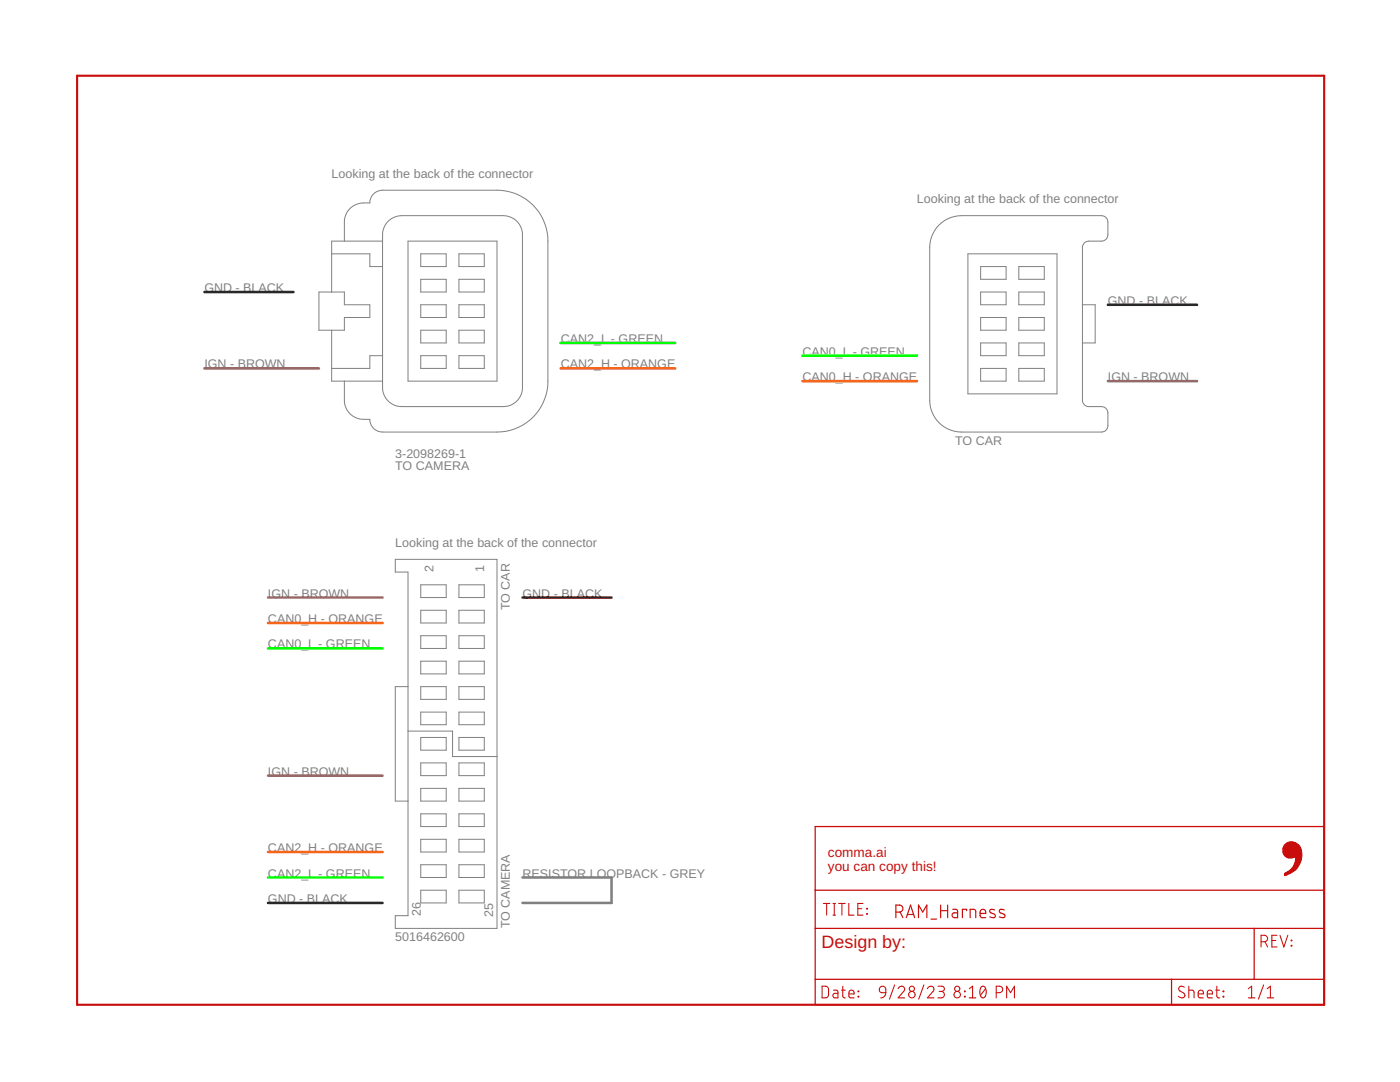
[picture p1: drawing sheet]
<svg xmlns="http://www.w3.org/2000/svg" width="279mm" height="216mm" viewBox="0 0 279 216" stroke-linecap="round" stroke-linejoin="round" font-family="sans-serif">
<g fill="none" stroke="#808080" stroke-width=".2">
<path d="M63.6 58.3h5.1v2.5h5.1v2.6h-5.1v2.5h-5.1zM66.2 50.7h7.6v2.5h2.5M68.7 48.1v-3.8a3.8 3.8 0 0 1 3.8-3.8h1.3a2.54 2.54 0 0 1 2.5-2.5h22.9a10.2 10.2 0 0 1 10.1 10.1v28a10.2 10.2 0 0 1-10.1 10.1h-22.9a2.51 2.51 0 0 1-2.5-2.5 4.2 4.2 0 0 1-4.7-2.3l-.4-1v-4.3M76.3 48.1h-10.1v10.2M77.3 44.3a3.9 3.9 0 0 1 2.9-1.3h20.3a3.8 3.8 0 0 1 3.8 3.8v30.5a3.8 3.8 0 0 1-3.8 3.8h-20.3a3.8 3.8 0 0 1-3.9-3.8v-30.5a3.8 3.8 0 0 1 1-2.5zM81.4 48.1h17.8v28h-17.8zM84 50.7h5v2.5h-5zM84 55.7h5v2.6h-5zM91.6 50.7h5v2.5h-5zM91.6 55.7h5v2.6h-5zM187.4 44.9a6.4 6.4 0 0 1 4.5-1.9h27.9l.6 .2 .4 .3 .3 .8v2.5l-.3 .8-.7 .5h-2.8l-.6 .1-.5 .6-.2 .6v30.7l.5 .8 .5 .2h2.8l.6 .2 .4 .3 .3 .8v2.5l-.3 .8-.4 .4-.6 .1h-27.9a6.4 6.4 0 0 1-6.4-6.3v-30.5a6.4 6.4 0 0 1 1.9-4.5zM193.2 50.7h17.7v27.9h-17.7z"/>
<path d="M195.7 53.2h5.1v2.5h-5.1zM195.7 58.3h5.1v2.5h-5.1zM203.3 53.2h5.1v2.5h-5.1zM203.3 58.3h5.1v2.5h-5.1zM66.2 65.9v10.2h10.1M76.3 71h-2.5v2.5h-7.6M84 60.8h5v2.6h-5zM84 65.9h5v2.5h-5zM84 71h5v2.5h-5zM91.6 60.8h5v2.6h-5zM91.6 65.9h5v2.5h-5zM91.6 71h5v2.5h-5z"/>
<path d="M195.7 63.4h5.1v2.5h-5.1zM195.7 68.4h5.1v2.6h-5.1zM195.7 73.5h5.1v2.6h-5.1zM203.3 63.4h5.1v2.5h-5.1zM203.3 68.4h5.1v2.6h-5.1zM203.3 73.5h5.1v2.6h-5.1zM216 60.8h2.6v7.6h-2.6M78.9 111.6h20.3v73.7h-20.3v-2.6h2.5v-68.5h-2.5zM84 116.7h5v2.5h-5zM91.6 116.7h5v2.5h-5zM81.4 137h-2.5v22.9h2.5M84 121.8h5v2.5h-5z"/>
<path d="M84 126.9h5v2.5h-5zM84 131.9h5v2.6h-5zM84 137h5v2.6h-5zM91.6 121.8h5v2.5h-5zM91.6 126.9h5v2.5h-5zM91.6 131.9h5v2.6h-5zM91.6 137h5v2.6h-5zM81.4 145.9h8.9v5.1h8.9M84 142.1h5v2.5h-5zM84 147.2h5v2.5h-5zM84 152.2h5v2.6h-5zM84 157.3h5v2.6h-5z"/>
<path d="M91.6 142.1h5v2.5h-5zM91.6 147.2h5v2.5h-5zM91.6 152.2h5v2.6h-5zM91.6 157.3h5v2.6h-5zM84 162.4h5v2.5h-5zM84 167.5h5v2.5h-5zM84 172.6h5v2.5h-5zM84 177.6h5v2.6h-5zM91.6 162.4h5v2.5h-5zM91.6 167.5h5v2.5h-5zM91.6 172.6h5v2.5h-5zM91.6 177.6h5v2.6h-5z"/>
</g>
<path d="M104.3 175.1h17.7v5.1h-17.7" fill="none" stroke="#808080" stroke-width=".51"/>
<path d="M15.4 15.1h248.9v185.4h-248.9z" fill="none" stroke="#c90d0c" stroke-width=".42"/>
<path d="M162.7 164.9h101.6v35.6h-101.6zM162.7 177.6h101.6M162.7 185.3h101.6M162.7 195.4h101.6M233.8 195.4v5.1M250.3 185.3v10.1" fill="none" stroke="#c90d0c" stroke-width=".25"/>
<g fill="none" stroke="#c90d0c" stroke-width=".21">
<path d="M164.1 196.8h.8l.4 .4v1.5l-.4 .4h-.8zM164.3 180.3h1.3M165 180.3v2.3M166.2 180.3h.6M166.2 182.6h.6M166.3 197.6h.7l.2 .2v1.3h-.5a.46 .46 0 0 1-.5-.4 .46 .46 0 0 1 .5-.5h.5M166.5 180.3v2.3M167.4 180.3h1.3M167.9 197.6h.8M168 180.3v2.3M168.2 196.8v2.1l.5 .2M169.4 180.3v2.3h1"/>
<path d="M169.4 198.3h1.1a.54 .54 0 0 0-.4-.7 .54 .54 0 0 0-.7 .5l.1 .9 1 .1M171.2 181.3h.8M171.3 197.8l.1 .1zM171.3 198.8l.1 .1zM172.2 180.3h-1v2.3h1M173 181.3l.1 .1zM173 182.3l.1 .1zM175.6 197a.64 .64 0 0 1 .7-.2 .64 .64 0 0 1 .5 .6v.7h-.8a.62 .62 0 0 1-.4-1.1zM176.8 198.1l-.3 .7-.8 .3M178.5 196.5l-1 2.9M179.2 197.3a.64 .64 0 0 1 1-.5 .64 .64 0 0 1 .1 1l-1.1 1.3h1.4M184.4 196.5l-1.1 2.9"/>
<path d="M185.1 197.3a.65 .65 0 0 1 .9-.5 .65 .65 0 0 1 .2 1l-1.1 1.3h1.3M187.2 196.8h.8a.52 .52 0 0 1 .5 .5 .52 .52 0 0 1-.5 .5h-.6M187.8 197.8a.65 .65 0 0 1 .7 .7 .65 .65 0 0 1-.7 .6h-.6M192.5 198.8l.1 .1zM192.5 197.8l.1 .1zM193.4 199.1h1.3M193.4 197.3l.7-.5v2.3M195.8 197a.55 .55 0 0 1 .6-.2 .55 .55 0 0 1 .3 .6 1.32 1.32 0 0 1-.5 1.7 1.44 1.44 0 0 1-.4-2.1zM196.7 197.3l-1 1.3M198.8 198.1h.7a.65 .65 0 0 0 .6-.7 .65 .65 0 0 0-.6-.6h-.7v2.3M200.9 199.1v-2.3l.8 1.3 .8-1.3v2.3M236.3 197a.58 .58 0 0 0-.8-.1 .58 .58 0 0 0 0 .9l.7 .3a.58 .58 0 0 1 .1 .9 .58 .58 0 0 1-.9 0l-.2-.2"/>
<path d="M237.3 197.6l.9 .1 .1 .3v1.1M237.3 196.8v2.3M239.1 198.3h1.1a.54 .54 0 0 0-.4-.7 .54 .54 0 0 0-.7 .5l.1 .9 1 .1M240.9 198.3h1.1a.54 .54 0 0 0-.4-.7 .54 .54 0 0 0-.7 .5l.1 .9 1 .1M242.6 197.6h.8M242.8 196.8v1.9l.3 .4h.3M244.1 198.8l.1 .1zM244.1 197.8l.1 .1zM249.1 199.1h1.3M249.1 197.3l.7-.5v2.3M251.7 187.9h.6a.65 .65 0 0 0 .7-.6 .65 .65 0 0 0-.7-.7h-.6v2.4M252.2 196.5l-1.1 2.9"/>
<path d="M252.5 187.9l.5 1.1M252.9 199.1h1.3M252.9 197.3l.6-.5v2.3M253.8 187.7h.8M254.9 186.6h-1.1v2.4h1.1M255.4 186.6l.8 2.4 .8-2.4M257.7 187.6l.1 .1zM257.7 188.6l.1 .2z"/>
<circle cx="182" cy="197.3" r=".52"/>
<circle cx="182" cy="198.5" r=".65"/>
<circle cx="191" cy="198.5" r=".65"/>
<circle cx="191" cy="197.3" r=".52"/>
</g>
<g fill="#c90d0c" stroke="#c90d0c" stroke-width=".2">
<path d="M256.3 174.6l.2 .1z"/>
<path d="M256.4 174.5l.4 .1z"/>
<path d="M256.4 174.5l.6 .1z"/>
<path d="M256.4 174.4l.6 .1z"/>
<path d="M256.3 174.3l1 .1z"/>
<path d="M256.4 174.2l1 .1z"/>
<path d="M256.5 174.2h1.1z"/>
<path d="M256.7 174.1l.9 .1z"/>
<path d="M256.8 174l1 .1z"/>
<path d="M256.9 173.9l1.1 .1z"/>
<path d="M257 173.9h1z"/>
<path d="M257.2 173.8l1 .1z"/>
<path d="M257.3 173.7l1 .1z"/>
<path d="M257.4 173.6l1 .1z"/>
<path d="M257.5 173.5l1 .1z"/>
<path d="M257.6 173.5l1 .1z"/>
<path d="M257.7 173.4l.9 .1z"/>
<path d="M257.7 173.3l1 .1z"/>
<path d="M257.8 173.2l1 .1z"/>
<path d="M257.9 173.2h1z"/>
<path d="M257.9 173.1l1 .1z"/>
<path d="M258 173l1 .1z"/>
<path d="M258.1 173h.9z"/>
<path d="M258.1 172.9l.9 .1z"/>
<path d="M258.1 172.8l.9 .1z"/>
<path d="M258.3 172.7l.9 .1z"/>
<path d="M258.2 172.6l1 .1z"/>
<path d="M258.3 172.6l.9 .1z"/>
<path d="M258.3 172.5l.9 .1z"/>
<path d="M258.3 172.4l1 .1z"/>
<path d="M258.3 172.3l1.1 .1z"/>
<path d="M258.4 172.3h.9z"/>
<path d="M258.4 172.2l1 .1z"/>
<path d="M258.4 172.1l1.1 .1z"/>
<path d="M258.5 172l1 .1z"/>
<path d="M258.5 172h1.1z"/>
<path d="M258.5 171.9l1.1 .1z"/>
<path d="M258.5 171.8l1.1 .1z"/>
<path d="M258.5 171.7l1.1 .1z"/>
<path d="M258.6 171.6l1 .1z"/>
<path d="M258.6 171.5l1.1 .1z"/>
<path d="M258.6 171.4l1.1 .1z"/>
<path d="M258.6 171.3l1.1 .1z"/>
<path d="M258.6 171.3h1.1z"/>
<path d="M258.6 171.2l1.1 .1z"/>
<path d="M257 171.1l1 .1z"/>
<path d="M258.6 171.1l1.1 .1z"/>
<path d="M256.8 171l.1 .1z"/>
<path d="M257 171l1.1 .1z"/>
<path d="M258.5 171l1.3 .1z"/>
<path d="M256.8 171h1.5z"/>
<path d="M258.4 171h1.4z"/>
<path d="M256.6 170.9l3.2 .1z"/>
<path d="M256.5 170.8l3.3 .1z"/>
<path d="M256.4 170.7l3.4 .1z"/>
<path d="M256.3 170.6l3.5 .1z"/>
<path d="M256.3 170.5l3.5 .1z"/>
<path d="M256.2 170.4l3.6 .1z"/>
<path d="M256.2 170.3l3.6 .1z"/>
<path d="M256.1 170.3l3.7 .1z"/>
<path d="M256.1 170.2l3.7 .1z"/>
<path d="M256.1 170.1l3.7 .1z"/>
<path d="M256.1 170.1h3.7z"/>
<path d="M256.1 170l3.7 .1z"/>
<path d="M256.1 169.9l3.6 .1z"/>
<path d="M256.1 169.8l3.6 .1z"/>
<path d="M256.1 169.7l3.6 .1z"/>
<path d="M256.1 169.6l3.6 .1z"/>
<path d="M256.1 169.5l3.6 .1z"/>
<path d="M256.1 169.4l3.6 .1z"/>
<path d="M256.1 169.4h3.6z"/>
<path d="M256.1 169.3l3.5 .1z"/>
<path d="M256.1 169.2l3.5 .1z"/>
<path d="M256.1 169.1l3.5 .1z"/>
<path d="M256.1 169.1h3.3z"/>
<path d="M256.1 169l3.4 .1z"/>
<path d="M256.2 168.9l3.2 .1z"/>
<path d="M256.2 168.8l3.1 .1z"/>
<path d="M256.3 168.8h3z"/>
<path d="M256.3 168.7l2.9 .1z"/>
<path d="M256.3 168.6l2.9 .1z"/>
<path d="M256.4 168.5l2.7 .1z"/>
<path d="M256.5 168.4l2.5 .1z"/>
<path d="M256.6 168.4l2.3 .1z"/>
<path d="M256.7 168.3l2.1 .1z"/>
<path d="M256.8 168.2l1.9 .1z"/>
<path d="M256.9 168.1l1.7 .1z"/>
<path d="M257 168.1h1.4z"/>
<path d="M257.3 168l.8 .1z"/>
</g>
<g fill="none" stroke="#c90d0c" stroke-width=".23">
<path d="M178.8 182h.7a.7 .7 0 0 0 .7-.7 .7 .7 0 0 0-.7-.7h-.7v2.5M179.6 182l.6 1.1M180.9 183.1l.8-2.5 .8 2.5M181.1 182.5h1.2M183.3 183.1v-2.5l.8 1.4 .9-1.4v2.5M185.8 183.4h1.1M187.7 180.6v2.5M187.7 181.7h1.4M189.1 180.6v2.5M190.1 181.4l.8 .1 .2 .3v1.3h-.6a.49 .49 0 0 1-.5-.5 .49 .49 0 0 1 .5-.5h.6M192.9 181.7v-.3h-.8v1.7M193.6 183.1v-1.7l1 .1 .1 .3v1.3"/>
<path d="M195.6 182.3h1.1a.59 .59 0 0 0-.4-.8 .59 .59 0 0 0-.7 .5l.1 1 1 .1M198.5 181.6l-.8-.1-.2 .3 .2 .3 .8 .4 .1 .3-.1 .2a.92 .92 0 0 1-1 0M200.4 181.6l-.8-.1-.2 .3 .2 .3 .9 .4 .1 .3-.1 .2a.94 .94 0 0 1-1.1 0"/>
</g>
<path d="M40.8 58.3h17.8M221.1 60.8h17.8M104.3 119.2h17.7M53.5 180.2h22.8" fill="none" stroke="#282828" stroke-width=".51"/>
<path d="M111.9 68.4h22.8M160.1 71h22.9M53.5 129.4h22.8M53.5 175.1h22.8" fill="none" stroke="#0f0" stroke-width=".51"/>
<path d="M111.9 73.5h22.8M160.1 76.1h22.9M53.5 124.3h22.8M53.5 170h22.8" fill="none" stroke="#f56416" stroke-width=".51"/>
<path d="M40.8 73.5h22.8M221.1 76.1h17.8M53.5 119.2h22.8M53.5 154.8h22.8" fill="none" stroke="#966" stroke-width=".51"/>
<text font-size="3.6" fill="#c90d0c" x="164" y="189.1">Design by:</text>
<g font-size="2.7" fill="#c90d0c">
<text x="165.2" y="170.9">comma.ai</text>
<text x="165.2" y="173.8">you can copy this!</text>
</g>
<g font-size="2.5" fill="#808080">
<text x="66.2" y="35.4">Looking at the back of the connector</text>
<text x="183" y="40.5">Looking at the back of the connector</text>
<text x="40.8" y="58.3">GND - BLACK</text>
<text x="221.1" y="60.8">GND - BLACK</text>
<text x="111.9" y="68.4">CAN2_L - GREEN</text>
<text x="160.1" y="71">CAN0_L - GREEN</text>
<text x="40.8" y="73.5">IGN - BROWN</text>
<text x="111.9" y="73.5">CAN2_H - ORANGE</text>
<text x="160.1" y="76.1">CAN0_H - ORANGE</text>
<text x="221.1" y="76.1">IGN - BROWN</text>
<text x="190.6" y="88.8">TO CAR</text>
<text x="78.9" y="93.8">TO CAMERA</text>
<text x="78.9" y="91.3">3-2098269-1</text>
<text x="78.9" y="109.1">Looking at the back of the connector</text>
<text x="53.5" y="119.2">IGN - BROWN</text>
<text x="86.5" y="114.1" transform="rotate(-90 86.5 114.1)">2</text>
<text x="96.7" y="114.1" transform="rotate(-90 96.7 114.1)">1</text>
<text x="104.3" y="119.2">GND - BLACK</text>
<text x="53.5" y="124.3">CAN0_H - ORANGE</text>
<text x="101.7" y="121.8" transform="rotate(-90 101.7 121.8)">TO CAR</text>
<text x="53.5" y="129.4">CAN0_L - GREEN</text>
<text x="53.5" y="154.8">IGN - BROWN</text>
<text x="53.5" y="170">CAN2_H - ORANGE</text>
<text x="53.5" y="175.1">CAN2_L - GREEN</text>
<text x="104.3" y="175.1">RESISTOR LOOPBACK - GREY</text>
<text x="53.5" y="180.2">GND - BLACK</text>
<text x="84" y="182.7" transform="rotate(-90 84 182.7)">26</text>
<text x="98.4" y="182.9" transform="rotate(-90 98.4 182.9)">25</text>
<text x="101.7" y="185.3" transform="rotate(-90 101.7 185.3)">TO CAMERA</text>
<text x="78.9" y="187.8">5016462600</text>
</g>
</svg>
